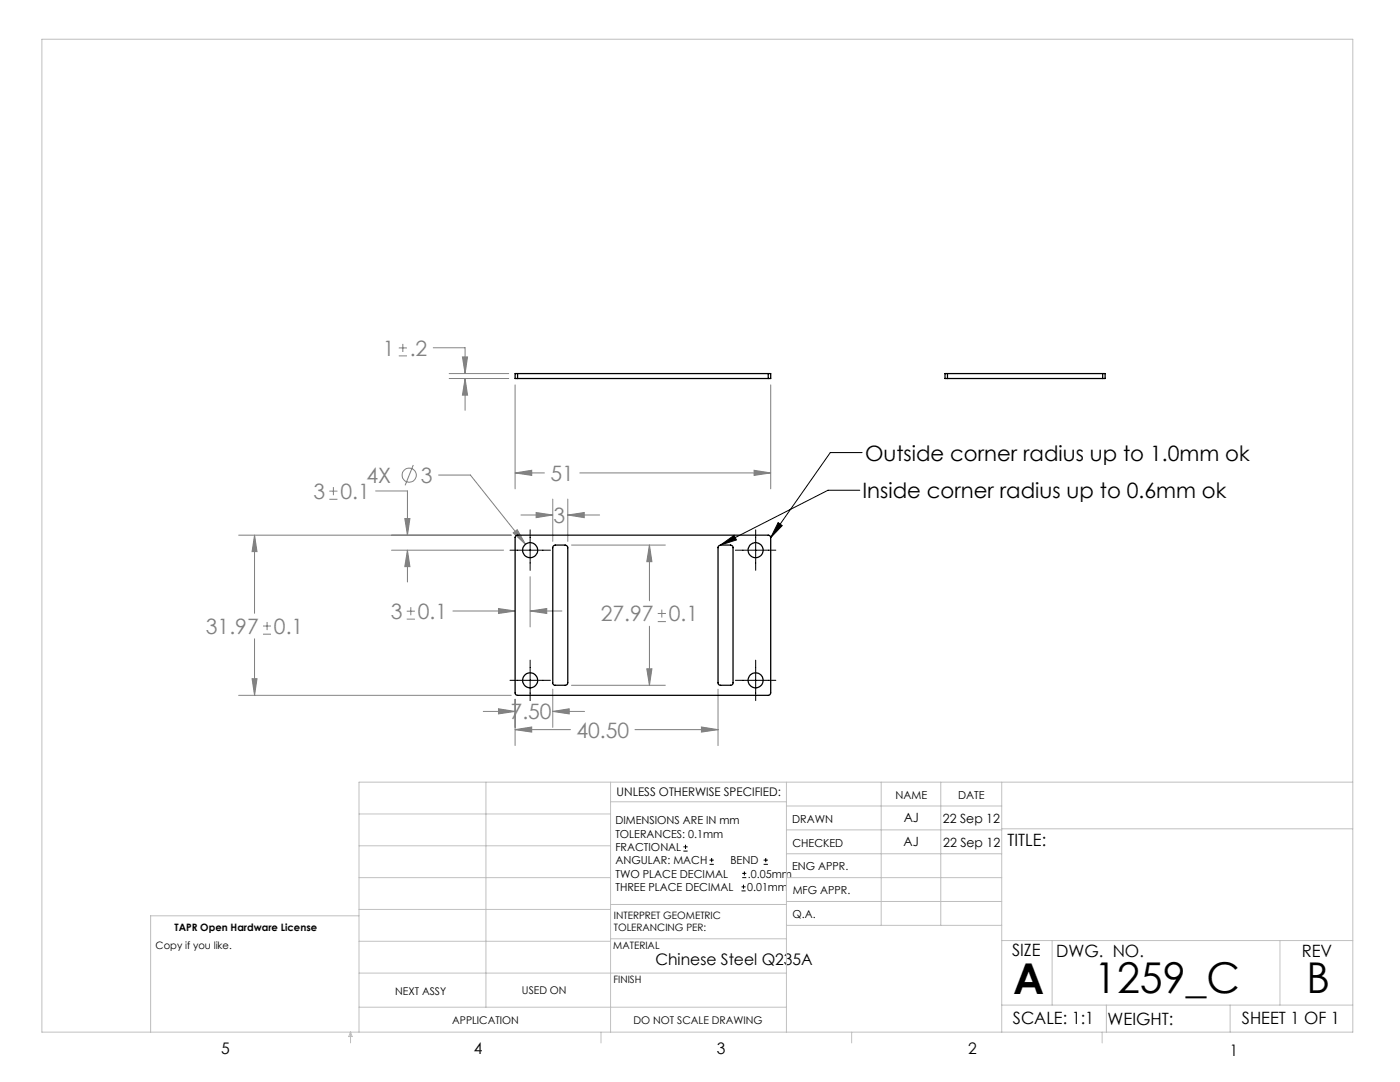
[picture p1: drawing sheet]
<svg xmlns="http://www.w3.org/2000/svg" width="279mm" height="216mm" viewBox="0 0 279 216" stroke-linecap="round" stroke-linejoin="round" font-family="sans-serif">
<g fill="none" stroke="#808080" stroke-width=".2">
<path d="M79.6 71h1.6M79.6 69.4h1.6M80.4 68.6v1.6M86.5 69.4h6.3v5.1M89.6 74.5h11.9M89.6 75.5h11.9M92.3 71.2h1l-.5 3.3zM92.8 75.5l.5 3.3h-1zM92.8 75.5v6.4M102.8 76.8v20.7M153.8 76.8v20.7M65.7 99.6h1.6"/>
<path d="M65.7 98h1.6M66.5 97.2v1.6M75 98h6.3v8.8M82.5 92.8l-1.6 4M87.5 94.8h6.4l11 13.8M102.8 94.4l3.3-.6v1.1zM102.8 94.4h5.9M110.3 99.6v8.4M113.3 99.6v8.4M115.7 94.4h38.1M150.5 93.8l3.3 .6-3.3 .5zM47.6 106.8h54.4"/>
<path d="M50.8 106.8l.5 3.3h-1zM50.8 106.8v15.6M78.1 109.8h22.4M80.8 103.5h1l-.5 3.3zM81.3 109.8l.5 3.3h-1zM81.3 109.8v6.3M102.4 106.3l.8-.6 1.7 2.9zM104 102.8h6.3M105.8 115.1v10M107 102.3l3.3 .5-3.3 .5zM113.3 102.8l3.3-.5v1zM113.3 102.8h6.4"/>
<path d="M114.1 108.8h18.7M129.6 108.8l.5 3.3h-1zM129.6 108.8v11.1M47.6 138.7h54.4M50.3 135.4h1l-.5 3.3zM50.8 127.5v11.2M52.5 126.5h1.6M52.5 124.9h1.6M53.3 124.1v1.6M81.2 123.5h1.6M81.2 122h1.6M82 121.1v1.7"/>
<path d="M90.4 121.9h12.4M99.5 121.4l3.3 .5-3.3 .5zM102.8 139.5v9.3M105.8 121.9l3.3-.5v1zM105.8 121.9h6.3M110.3 137.5v7.6M114.1 136.7h18.7M129.1 133.5h1l-.5 3.2zM129.6 125v11.7M131.3 124h1.6M131.3 122.4h1.6M132.1 121.6v1.6"/>
<path d="M143.3 137.5v11.3M96.4 142h6.4M99.5 141.4l3.3 .6-3.3 .5zM102.8 145.6l3.3-.5v1zM102.8 145.6h11M110.3 142l3.3-.6v1.1zM110.3 142h6.4M126.7 145.6h16.6M140 145.1l3.3 .5-3.3 .5z"/>
<circle cx="81.7" cy="94.8" r="1.42"/>
</g>
<g fill="none" stroke="#000" stroke-width=".2">
<path d="M171.6 97.8h-6.4l-21.4 11M172 90.3h-6.3l-11.9 17M101.8 109.8h8.1M105.8 105.7v8.1M143.8 108.8l2.7-2 .5 .9zM146.8 109.8h8M150.8 105.7v8.1M155.3 104.3l.8 .6-2.3 2.4zM101.8 135.7h8.1M105.8 131.7v8.1M146.8 135.7h8M150.8 131.7v8.1"/>
<path d="M136.4 169.8h.8M136.4 169h.8M136.8 168.6v.8M141.6 172.5h.9M141.6 171.6h.9M142 171.2v.8M148 177.8h.8M148 177h.8M148.1 175.1h.8M148.1 174.3h.8M148.4 176.5v.8M148.6 173.9v.8"/>
<path d="M152.4 172.5h.8M152.4 171.6h.8M152.8 171.2v.8"/>
</g>
<g fill="none" stroke="#c0c0c0" stroke-width=".2">
<path d="M8.4 7.8h261.6v198.2h-261.6zM97 156.1v44.9M121.8 156.1v49.9M121.8 160h35.2M157 156.1v49.9M175.9 156.1v28.5M187.7 156.1v28.5M199.9 156.1v49.9M270 156.1h-198.4v49.9M71.6 175.1h50.2M71.6 168.8h50.2M71.6 162.4h50.2"/>
<path d="M157 170.4h42.9M157 165.6h42.9M157 160.8h42.9M157 175.1h42.9M157 179.9h42.9M199.9 165.4h70.1M71.6 194.2h85.4M71.6 187.8h50.2M71.6 181.5h50.2M71.6 182.7h-41.5v23.3M121.8 187.3h35.2M121.8 180.5h35.2"/>
<path d="M157 184.6h42.9M199.9 187.7h70.1M210 187.7v12.9M255.4 187.7v12.9M70 206v2.1M70 206l.3 .8h-.7zM71.6 201h85.4M119.9 206v2.1M170 206v2.1M199.9 200.6h70.1M220 206v2.1M220.8 200.6v5.4"/>
<path d="M245.5 200.6v5.4"/>
</g>
<path d="M155.3 104.3l.8 .6-2.3 2.4zM143.8 108.8l2.7-2 .5 .9z" fill="#000"/>
<path d="M102.8 94.4l3.3-.6v1.1zM150.5 93.8l3.3 .6-3.3 .5zM92.3 71.2h1l-.5 3.3zM92.8 75.5l.5 3.3h-1zM50.8 106.8l.5 3.3h-1zM50.3 135.4h1l-.5 3.3zM129.6 108.8l.5 3.3h-1zM129.1 133.5h1l-.5 3.2zM107 102.3l3.3 .5-3.3 .5zM113.3 102.8l3.3-.5v1zM102.4 106.3l2.5 2.3-1.7-2.9zM105.8 121.9l3.3-.5v1zM99.5 121.4l3.3 .5-3.3 .5zM81.3 109.8l.5 3.3h-1zM80.8 103.5h1l-.5 3.3zM110.3 142l3.3-.6v1.1zM99.5 141.4l3.3 .6-3.3 .5zM102.8 145.6l3.3-.5v1zM140 145.1l3.3 .5-3.3 .5z" fill="#808080"/>
<g fill="none" stroke="#000" stroke-width=".25">
<path d="M103.3 74.5h-.5v1h.5M103.3 74.5v1M103.3 74.5h50M103.3 75.5h50M153.3 74.5h.5v1h-.5M153.3 74.5v1M189.1 74.5h-.5v1h.5M189.1 74.5h31M189.1 75.5h31M189.1 74.5v1M220.1 74.5h.5v1h-.5M220.1 74.5v1"/>
<path d="M103 106.9h50.6l.2 .4v31l-.1 .3-.3 .1h-50.4l-.2-.3v-31.2zM110.5 108.9l.3-.1h2a.54 .54 0 0 1 .5 .5v26.9a.49 .49 0 0 1-.5 .5h-2.1l-.4-.4v-27.1zM143.4 109l.4-.2h2l.3 .1 .2 .3v27.1l-.4 .4h-2.2l-.4-.4z"/>
<circle cx="105.8" cy="109.8" r="1.49"/>
<circle cx="150.8" cy="109.8" r="1.5"/>
<circle cx="105.8" cy="135.8" r="1.5"/>
<circle cx="150.8" cy="135.8" r="1.51"/>
</g>
<g font-size="8.5">
<text x="202.2" y="198.3">A</text>
<text x="218.4" y="198.1">1259_C</text>
<text x="260.7" y="198.1">B</text>
</g>
<g font-size="4.2" fill="#808080">
<text x="76.4" y="71">1</text>
<text x="81.8" y="71">.2</text>
<text x="109.9" y="95.9">51</text>
<text x="62.6" y="99.5">3</text>
<text x="67.9" y="99.5">0.1</text>
<text x="73.1" y="96.4">4X</text>
<text x="84" y="96.3">3</text>
<text x="110.5" y="104.4">3</text>
<text x="78" y="123.5">3</text>
<text x="83.4" y="123.5">0.1</text>
<text x="119.9" y="124">27.97</text>
<text x="133.5" y="124">0.1</text>
<text x="41.1" y="126.5">31.97</text>
<text x="54.7" y="126.5">0.1</text>
<text x="101.9" y="143.5">7.50</text>
<text x="115" y="147.2">40.50</text>
</g>
<g font-size="4.2">
<text x="172.6" y="91.9">Outside corner radius up to 1.0mm ok</text>
<text x="172.1" y="99.4">Inside corner radius up to 0.6mm ok</text>
</g>
<g font-size="3.4">
<text x="201.1" y="168.8">TITLE:</text>
<text x="202" y="190.8">SIZE</text>
<text x="210.8" y="190.9">DWG. NO.</text>
<text x="259.8" y="191">REV</text>
<text x="202.1" y="204.4">SCALE: 1:1</text>
<text x="221" y="204.5">WEIGHT:</text>
<text x="247.8" y="204.4">SHEET 1 OF 1</text>
</g>
<g font-size="3.2">
<text x="130.8" y="192.5">Chinese Steel Q235A</text>
<text x="44.2" y="210.4">5</text>
<text x="94.6" y="210.3">4</text>
<text x="143.1" y="210.4">3</text>
<text x="193.2" y="210.3">2</text>
<text x="245.4" y="210.6">1</text>
</g>
<g font-size="2.5">
<text x="180.4" y="164.1">AJ</text>
<text x="188.2" y="164.2">22 Sep 12</text>
<text x="180.3" y="168.8">AJ</text>
<text x="188.2" y="169">22 Sep 12</text>
</g>
<text font-size="2.4" x="123.1" y="158.9">UNLESS OTHERWISE SPECIFIED:</text>
<g font-size="2.2">
<text x="178.7" y="159.4">NAME</text>
<text x="191.2" y="159.4">DATE</text>
<text x="122.8" y="164.5">DIMENSIONS ARE IN mm</text>
<text x="122.8" y="167.1">TOLERANCES: 0.1mm</text>
<text x="158.1" y="164.2">DRAWN</text>
<text x="122.8" y="169.8">FRACTIONAL</text>
<text x="122.8" y="172.5">ANGULAR: MACH</text>
<text x="145.8" y="172.5">BEND</text>
<text x="158.1" y="173.7">ENG APPR.</text>
<text x="158.2" y="169.1">CHECKED</text>
<text x="122.8" y="177.8">THREE PLACE DECIMAL</text>
<text x="122.8" y="175.1">TWO PLACE DECIMAL</text>
<text x="149.1" y="177.8">0.01mm</text>
<text x="149.3" y="175.1">.0.05mm</text>
<text x="158.2" y="178.4">MFG APPR.</text>
<text x="158.2" y="183.2">Q.A.</text>
</g>
<g font-size="2.1">
<text x="78.8" y="198.5">NEXT ASSY</text>
<text x="104.2" y="198.4">USED ON</text>
<text x="90.2" y="204.3">APPLICATION</text>
<text x="126.4" y="204.3">DO NOT SCALE DRAWING</text>
</g>
<g font-size="2">
<text x="34.8" y="185.7">TAPR Open Hardware License</text>
<text x="122.5" y="183.3">INTERPRET GEOMETRIC</text>
<text x="122.5" y="185.9">TOLERANCING PER:</text>
<text x="31.1" y="189.3">Copy if you like.</text>
<text x="122.4" y="189.4">MATERIAL</text>
<text x="122.4" y="196.2">FINISH</text>
</g>
</svg>
